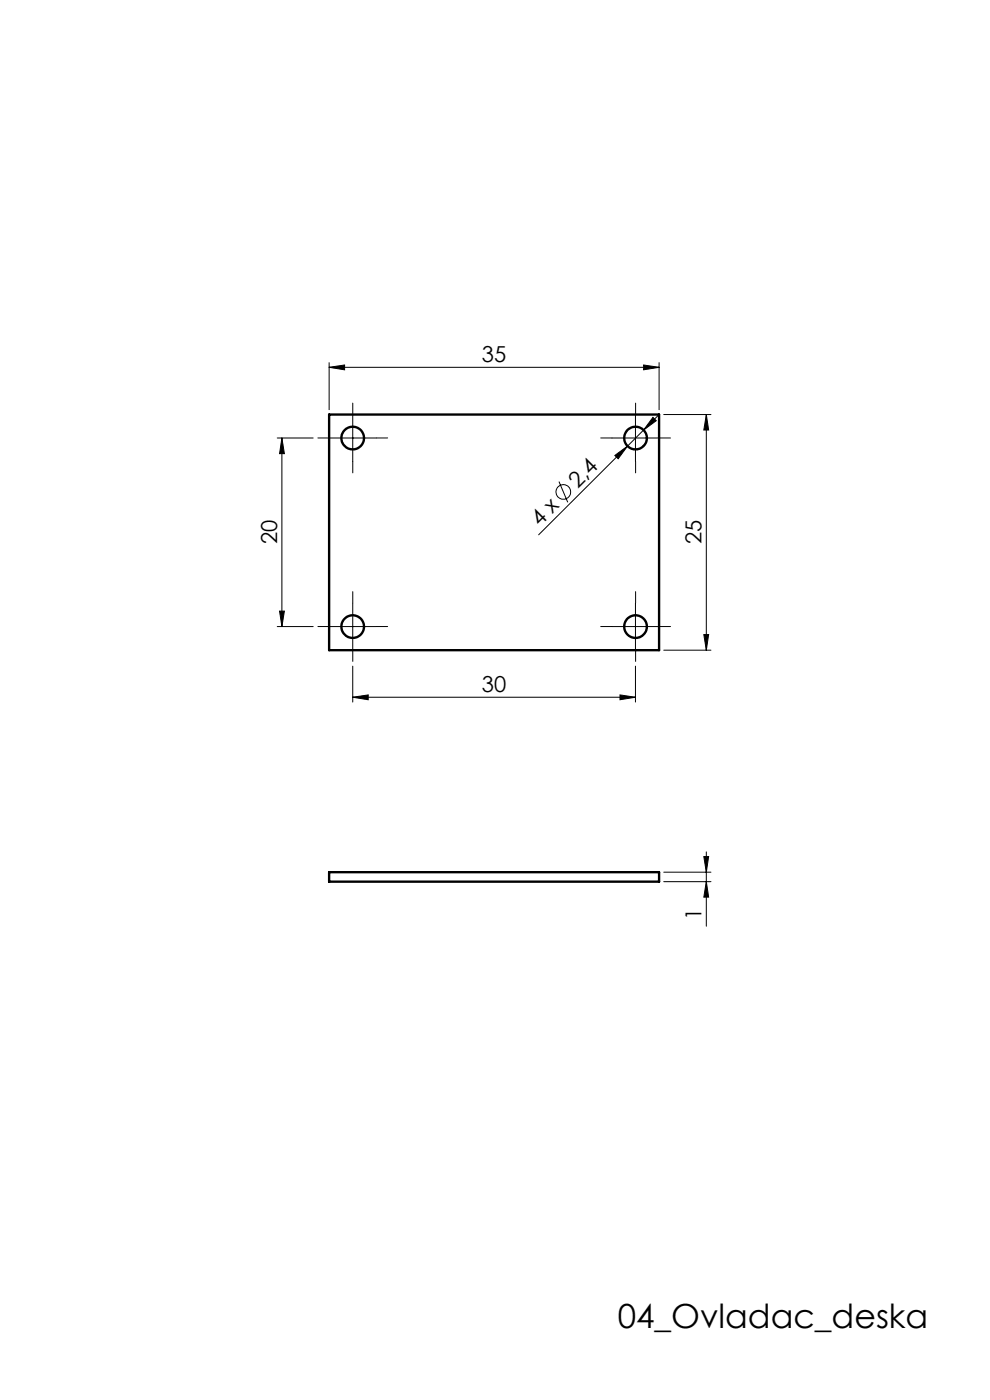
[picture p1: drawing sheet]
<svg xmlns="http://www.w3.org/2000/svg" width="210mm" height="297mm" viewBox="0 0 210 297" stroke-linecap="round" stroke-linejoin="round" font-family="sans-serif">
<g fill="none" stroke="#000" stroke-width=".21">
<path d="M69.8 77.9l3.3-.5v1.1zM69.8 76.9v10M69.8 77.9h70M136.5 77.4l3.3 .5-3.3 .6zM139.8 76.9v10M58.8 92.9h7.6M59.8 92.9l.5 3.3h-1zM59.8 92.9v40M69.8 92.9h10M74.8 87.9v10M129.8 92.9h10M130.4 96.6l2.7-2-2 2.7z"/>
<path d="M134.8 87.9v10M138.5 88.5l.7 .7-2.7 2zM139.6 88.2l-25.3 25.2M140.8 87.9h10M149.8 87.9v50M149.8 87.9l.5 3.3h-1zM118.6 102.2l1.8 4.4M58.8 132.9h7.6M59.3 129.6h1l-.5 3.3zM69.8 132.9h10M74.8 127.9v10M129.8 132.9h10"/>
<path d="M134.8 127.9v10M140.8 137.9h10M149.3 134.6h1l-.5 3.3zM74.8 147.9l3.3-.5v1zM74.8 141.3v7.6M74.8 147.9h60M131.5 147.4l3.3 .5-3.3 .5zM134.8 141.3v7.6M140.8 187h10M140.8 185h10M149.3 181.7h1l-.5 3.3zM149.8 180.7v15.8"/>
<path d="M149.8 187l.5 3.3h-1z"/>
<circle cx="119.5" cy="104.4" r="1.56"/>
</g>
<g fill="none" stroke="#000" stroke-width=".21" stroke-dasharray="10.2 1 1 1">
<path d="M69.8 92.9h-2.4M74.8 87.9v-2.4M74.8 97.9v2.4M79.8 92.9h2.4M129.8 92.9h-2.4M134.8 87.9v-2.4M134.8 97.9v2.4M139.8 92.9h2.4M69.8 132.9h-2.4M74.8 127.9v-2.4M74.8 137.9v2.4M79.8 132.9h2.4"/>
<path d="M129.8 132.9h-2.4M134.8 127.9v-2.4M134.8 137.9v2.4M139.8 132.9h2.4"/>
</g>
<g fill="#000">
<path d="M136.5 77.4l3.3 .5-3.3 .6zM69.8 77.9l3.3-.5v1.1zM131.5 147.4l3.3 .5-3.3 .5zM74.8 147.9l3.3-.5v1z"/>
<path d="M59.8 92.9l.5 3.3h-1zM59.3 129.6h1l-.5 3.3z"/>
<path d="M138.5 88.5l-2 2.7 2.7-2zM130.4 96.6l.7 .7 2-2.7z"/>
<path d="M149.3 134.6h1l-.5 3.3zM149.8 87.9l.5 3.3h-1zM149.8 187l.5 3.3h-1zM149.3 181.7h1l-.5 3.3z"/>
</g>
<g fill="none" stroke="#000" stroke-width=".5">
<path d="M69.8 87.9h70v50h-70zM69.8 185h70v2h-70z"/>
<circle cx="74.8" cy="92.9" r="2.4"/>
<circle cx="134.8" cy="92.9" r="2.39"/>
<circle cx="74.8" cy="132.9" r="2.41"/>
<circle cx="134.8" cy="132.9" r="2.4"/>
</g>
<text font-size="7.1" x="131" y="281.6">04_Ovladac_deska</text>
<g font-size="4.7">
<text x="102.2" y="76.9">35</text>
<text x="122.5" y="103.7" transform="rotate(-45 122.5 103.7)">2,4</text>
<text x="114.5" y="111.8" transform="rotate(-45 114.5 111.8)">4 x</text>
<text x="58.8" y="115.5" transform="rotate(-90 58.8 115.5)">20</text>
<text x="148.8" y="115.5" transform="rotate(-90 148.8 115.5)">25</text>
<text x="102.2" y="146.9">30</text>
<text x="148.8" y="195.2" transform="rotate(-90 148.8 195.2)">1</text>
</g>
</svg>
